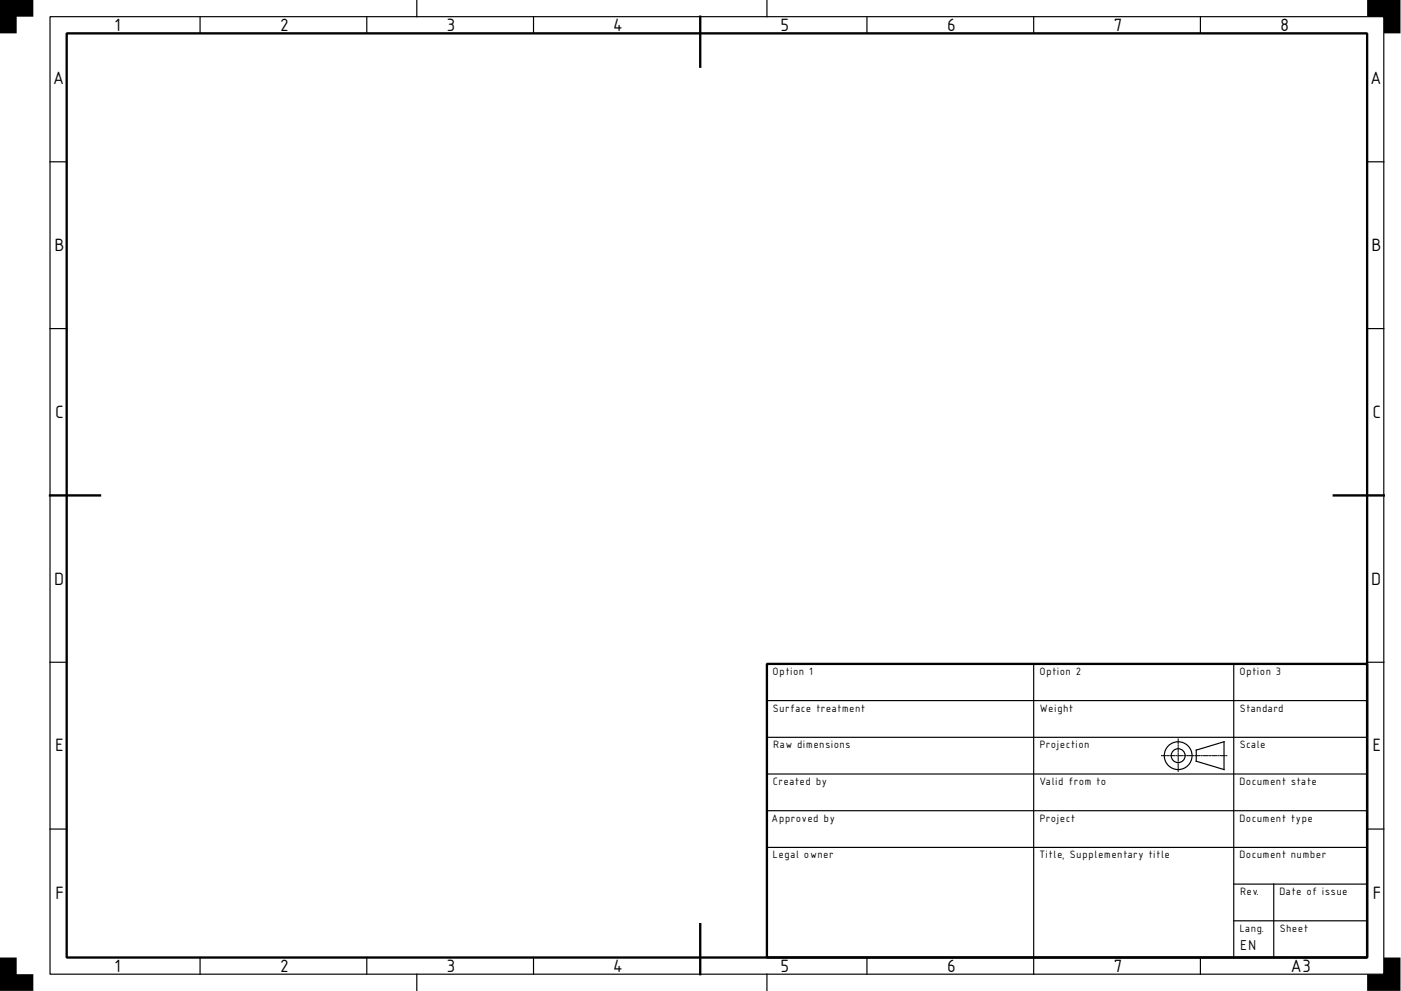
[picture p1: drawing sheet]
<svg xmlns="http://www.w3.org/2000/svg" width="420mm" height="297mm" viewBox="0 0 420 297" stroke-linecap="round" stroke-linejoin="round" font-family="sans-serif">
<g fill="#000">
<path d="M0 0h10v5h-5v5h-5zM0 0v10h5v-5h5v-5z"/>
<path d="M410 0v5h5v5h5v-10zM410 0h10v10h-5v-5h-5z"/>
<path d="M0 287v10h10v-5h-5v-5zM0 287h5v5h5v5h-10z"/>
<path d="M410 292h5v-5h5v10h-10zM415 287v5h-5v5h10v-10z"/>
</g>
<g fill="#000">
<path d="M0 0h10v5h-5v5h-5z" fill-rule="evenodd"/>
<path d="M410 0h10v10h-5v-5h-5z" fill-rule="evenodd"/>
<path d="M0 287h5v5h5v5h-10z" fill-rule="evenodd"/>
<path d="M410 292h5v-5h5v10h-10z" fill-rule="evenodd"/>
</g>
<g fill="none" stroke="#000" stroke-width=".35">
<path d="M15 5h400v287h-400zM60 5v5M110 5v5M125 0v5M160 5v5M230 0v5M260 5v5M310 5v5M360 5v5M15 48.5h5M410 48.5h5M15 98.5h5"/>
<path d="M410 98.5h5M15 198.5h5M310 199v93M370 199v88M410 198.5h5M230 210h180M230 221h180M230 232h180M358.8 224.8l8.3-2.5v8.4l-8.3-2.5zM15 248.5h5M230 243h180M230 254h180"/>
<path d="M410 248.5h5M370 265h40M370 276h40M382 265v22M60 287v5M110 287v5M125 292v5M160 287v5M230 292v5M260 287v5M360 287v5"/>
<circle cx="353.3" cy="226.5" r="4.2"/>
<circle cx="353.3" cy="226.5" r="2.08"/>
</g>
<path d="M20 10h390v277h-390zM210 5v15M15 148.5h15M400 148.5h15M230 199h180v88h-180zM210 277v15" fill="none" stroke="#000" stroke-width=".7"/>
<g fill="none" stroke="#000" stroke-width=".3">
<path d="M348.3 226.5h1.5M350.1 226.5h.4M350.9 226.5h1.4M352.7 226.5h.3M353.3 221.5v1.4M353.3 223.3v.4M353.3 224v1.5M353.3 225.8v.4M353.3 226.5v1.5M353.3 228.3v.4M353.3 229.1v1.4M353.3 230.9v.3"/>
<path d="M353.4 226.5h1.4M355.2 226.5h.3M355.9 226.5h1.4M357.7 226.5h.4M358.4 226.5h1.5M360.2 226.5h.4M360.9 226.5h1.5M362.7 226.5h.4M363.5 226.5h1.4M365.3 226.5h.3M366 226.5h1.4M367.8 226.5h.1"/>
</g>
<g font-size="5">
<text x="33.9" y="9.2">1</text>
<text x="83.6" y="9.2">2</text>
<text x="133.6" y="9.2">3</text>
<text x="183.6" y="9.2">4</text>
<text x="233.6" y="9.2">5</text>
<text x="283.6" y="9.2">6</text>
<text x="333.6" y="9.2">7</text>
<text x="383.6" y="9.2">8</text>
<text x="16.1" y="25.3">A</text>
<text x="411.1" y="25.3">A</text>
<text x="15.9" y="75.3">B</text>
<text x="410.9" y="75.3">B</text>
<text x="16.1" y="125.3">C</text>
<text x="411.1" y="125.3">C</text>
<text x="16" y="175.3">D</text>
<text x="411" y="175.3">D</text>
<text x="16.1" y="225.3">E</text>
<text x="411.1" y="225.3">E</text>
<text x="16.1" y="269.5">F</text>
<text x="411.1" y="269.5">F</text>
<text x="33.9" y="291.3">1</text>
<text x="83.6" y="291.3">2</text>
<text x="133.6" y="291.3">3</text>
<text x="183.6" y="291.3">4</text>
<text x="233.6" y="291.3">5</text>
<text x="283.6" y="291.3">6</text>
<text x="333.6" y="291.3">7</text>
<text x="387.2" y="291.3">A3</text>
</g>
<text font-size="4" x="371.5" y="284.8">EN</text>
<g font-size="3">
<text x="231.5" y="202.3">Option 1</text>
<text x="311.5" y="202.3">Option 2</text>
<text x="371.5" y="202.3">Option 3</text>
<text x="231.5" y="213.3">Surface treatment</text>
<text x="311.5" y="213.3">Weight</text>
<text x="371.5" y="213.3">Standard</text>
<text x="231.5" y="224.3">Raw dimensions</text>
<text x="311.5" y="224.3">Projection</text>
<text x="371.5" y="224.3">Scale</text>
<text x="231.5" y="235.3">Created by</text>
<text x="311.5" y="235.3">Valid from to</text>
<text x="371.5" y="235.3">Document state</text>
<text x="231.5" y="246.3">Approved by</text>
<text x="311.5" y="246.3">Project</text>
<text x="371.5" y="246.3">Document type</text>
<text x="231.5" y="257.3">Legal owner</text>
<text x="311.5" y="257.3">Title, Supplementary title</text>
<text x="371.5" y="257.3">Document number</text>
<text x="371.5" y="268.3">Rev.</text>
<text x="383.5" y="268.3">Date of issue</text>
<text x="371.5" y="279.3">Lang.</text>
<text x="383.5" y="279.3">Sheet</text>
</g>
</svg>
